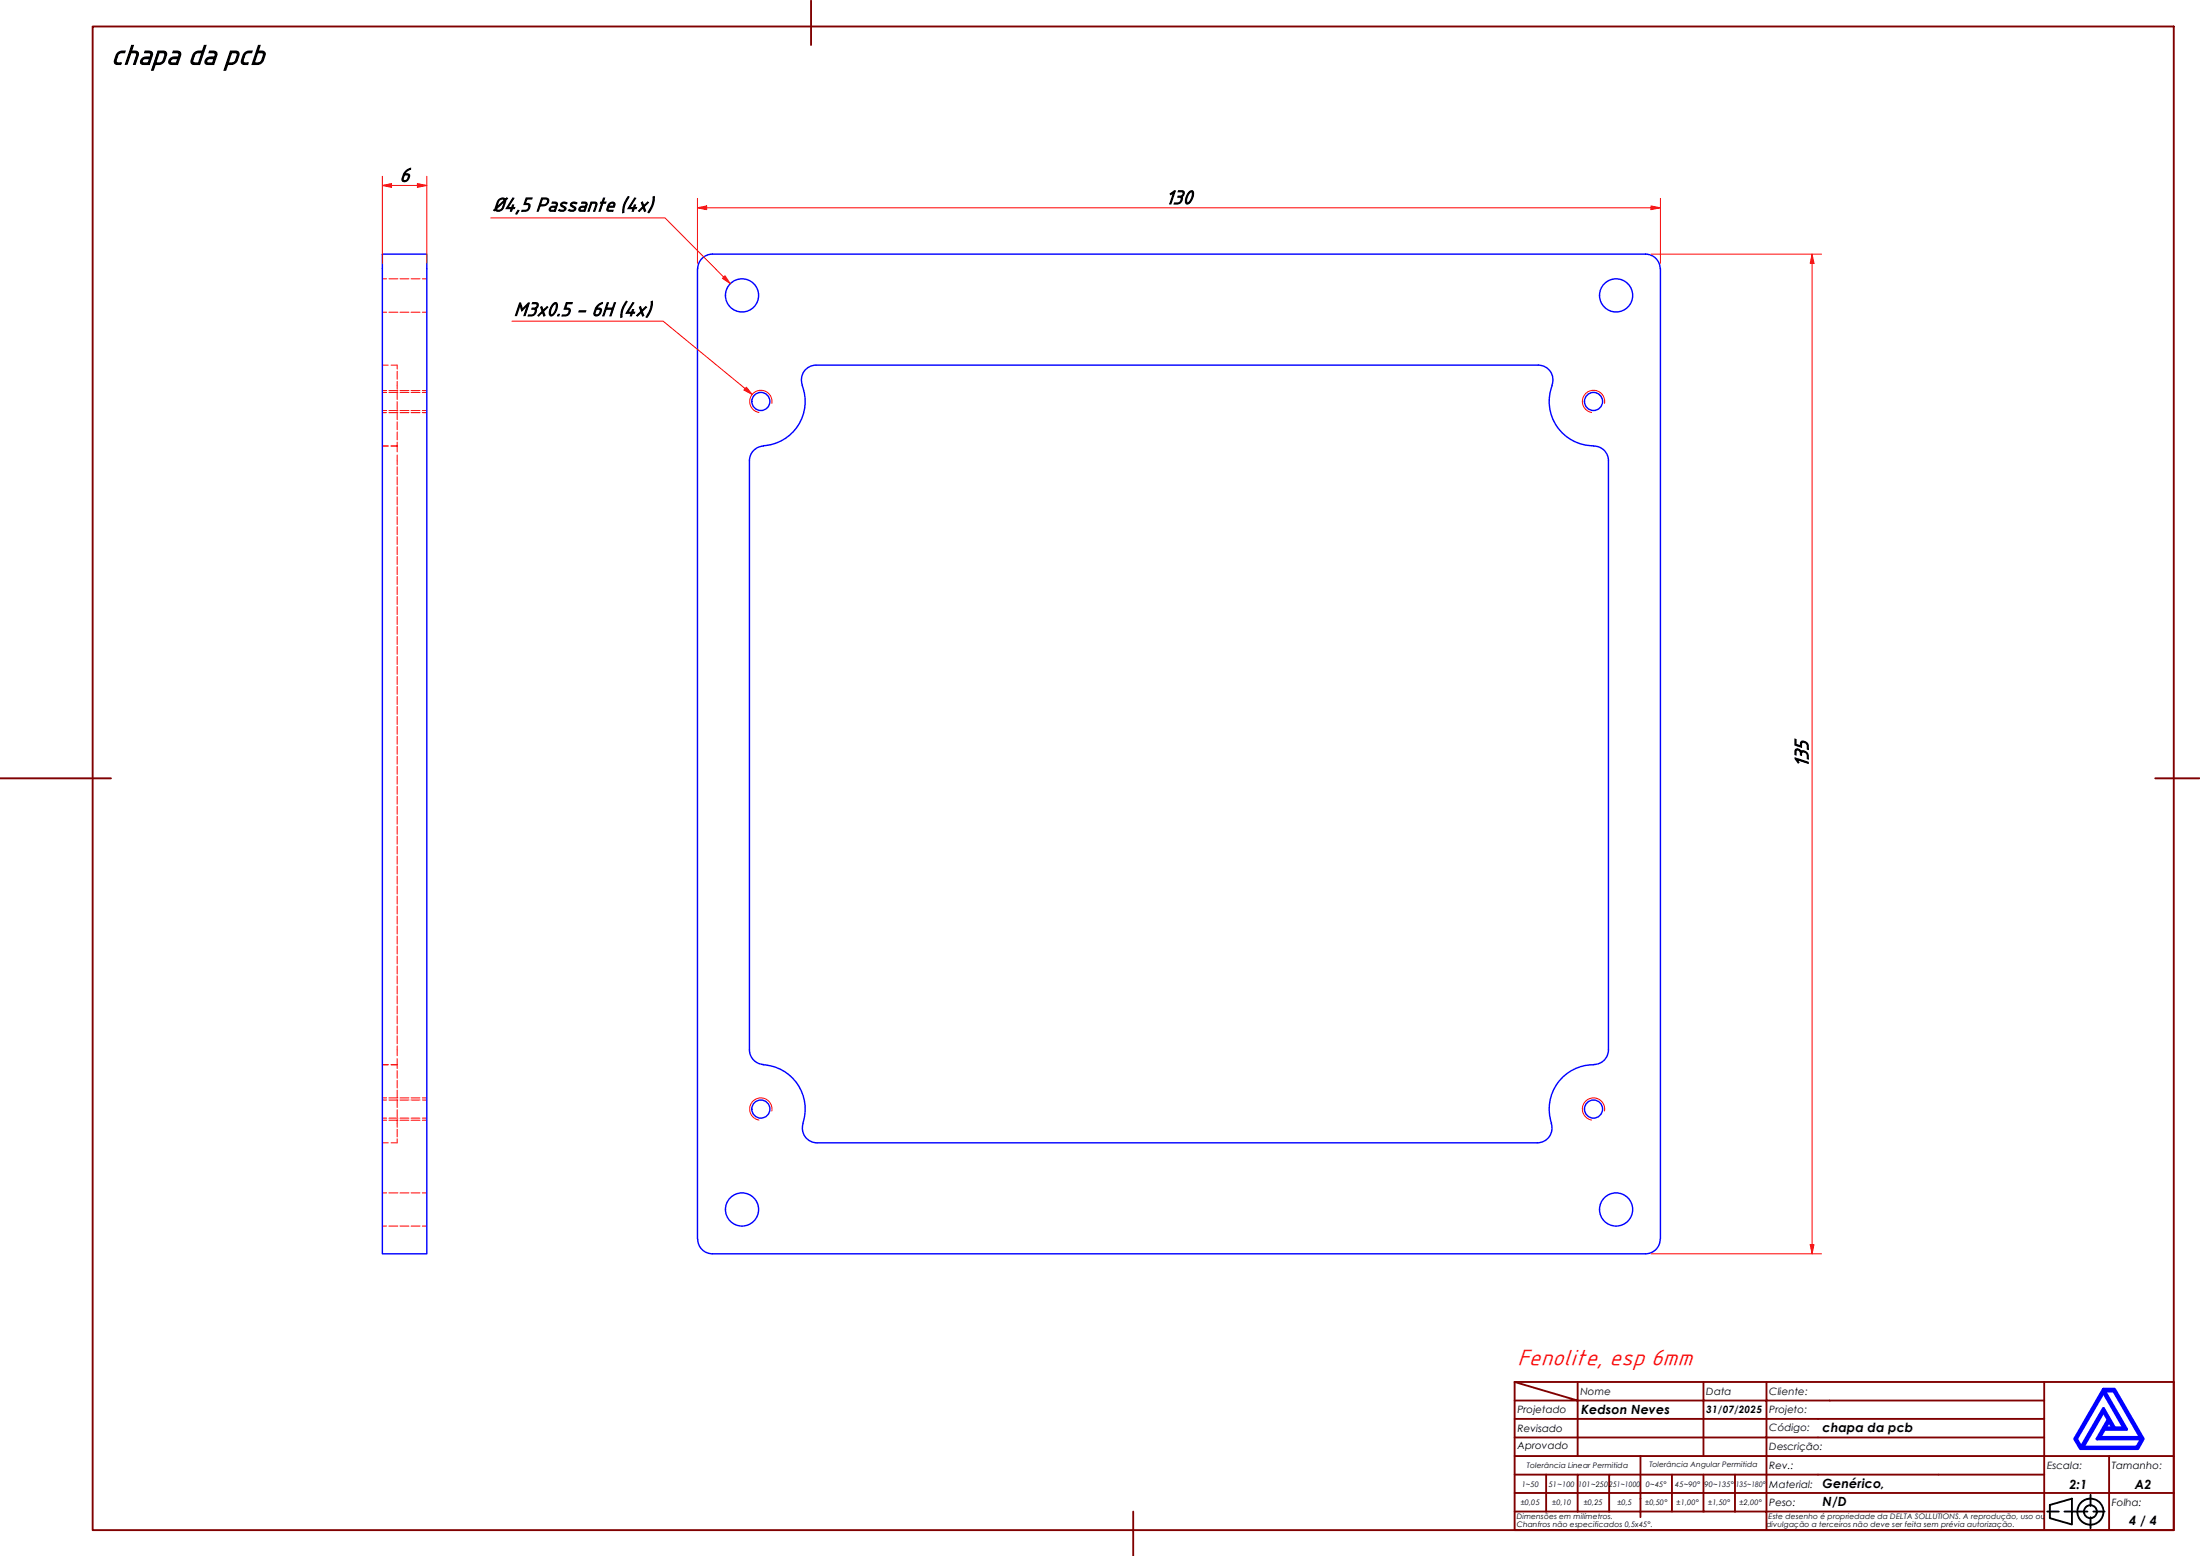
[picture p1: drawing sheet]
<svg xmlns="http://www.w3.org/2000/svg" width="594mm" height="420mm" viewBox="0 0 594 420" stroke-linecap="round" stroke-linejoin="round" font-family="sans-serif">
<!-- layer: Visible (ABNT) -->
<g fill="none" stroke="#00f" stroke-width=".38">
<path d="M103.3 68.6h12v270h-12zM188.3 72.6v262M192.3 68.6h252a4 4 0 0 1 4 4M192.4 68.6a4 4 0 0 0-4 4M448.4 72.6v262M415.4 98.6a4 4 0 0 1 3.7 5.4M415.4 98.6h-195a4 4 0 0 0-3.7 5.4M216.6 104a12 12 0 0 1-10.5 16.4M419.2 104a12 12 0 0 0 11.1 16.4M202.4 124.4v159.1M206.1 120.4a4 4 0 0 0-3.7 4M430.4 120.4a4 4 0 0 1 3.9 4v159.1"/>
<path d="M202.4 283.5a4 4 0 0 0 3.7 3.9M206.1 287.5a12 12 0 0 1 10.7 15.8M430.3 287.5a12 12 0 0 0-11.3 15.8M434.3 283.5a4 4 0 0 1-3.9 3.9M216.9 303.4a4 4 0 0 0 3.7 5.2M220.7 308.6h194.5M418.9 303.4a4 4 0 0 1-3.8 5.2M188.4 334.6a4 4 0 0 0 4 4M448.3 334.6a4 4 0 0 1-4 4h-252"/>
<circle cx="200.4" cy="79.8" r="4.5"/>
<circle cx="436.4" cy="79.8" r="4.5"/>
<circle cx="205.5" cy="108.4" r="2.44"/>
<circle cx="430.3" cy="108.4" r="2.44"/>
<circle cx="205.5" cy="299.5" r="2.44"/>
<circle cx="430.3" cy="299.5" r="2.44"/>
<circle cx="200.4" cy="326.6" r="4.5"/>
<circle cx="436.4" cy="326.6" r="4.5"/>
</g>
<!-- layer: Visible Narrow (ABNT) -->
<path d="M208.4 108.9a3 3 0 0 0-2.4-3.5 3 3 0 0 0-3.5 2.5 3 3 0 0 0 2.4 3.5M433.3 108.9a3 3 0 0 0-2.5-3.5 3 3 0 0 0-3.5 2.5 3 3 0 0 0 2.5 3.5M208.4 300a3 3 0 0 0-2.4-3.5 3 3 0 0 0-3.5 2.5 3 3 0 0 0 2.4 3.4M433.3 300a3 3 0 0 0-2.5-3.5 3 3 0 0 0-3.5 2.5 3 3 0 0 0 2.5 3.4" fill="none" stroke="#f00" stroke-width=".27"/>
<!-- layer: Hidden (ABNT) -->
<g fill="none" stroke="#f00" stroke-width=".27">
<path d="M103.3 75.3h1.1M105 75.3h2.4M108 75.3h2.4M111 75.3h2.4M114 75.3h1.3M103.3 98.6h1.5M103.3 84.3h1.1M105 84.3h2.4M105.6 98.6h1.7v1.1M108 84.3h2.4M111 84.3h2.4M114 84.3h1.3"/>
<path d="M103.3 110.8h1.1M103.3 106h1.1M103.3 111.4h1.1M103.3 105.5h1.1M105 110.8h2.4M105 106h2.4M105 111.4h2.4M105 105.5h2.4M107.3 100.2v2.2M107.3 103v2.1M107.3 105.7v2.2M107.3 108.4v2.2"/>
<path d="M107.3 111.2v2.1M107.3 113.9v2.2M107.3 116.6v2.2M107.3 119.4v2.6M108 110.8h2.4M108 106h2.4M108 111.4h2.4M108 105.5h2.4M111 110.8h2.4M111 106h2.4M111 111.4h2.4M111 105.5h2.4"/>
<path d="M114 110.8h1.3M114 106h1.3M114 111.4h1.3M114 105.5h1.3M103.3 120.4h1.5M105.6 120.4h1.7M107.3 122.9v2.6M107.3 126v2.2M107.3 128.8v2.1M107.3 131.4v2.2M107.3 134.2v2.1M107.3 136.8v2.2"/>
<path d="M107.3 139.5v2.1M107.3 142.2v2.2M107.3 144.9v2.1M107.3 147.6v2.2M107.3 150.3v2.1M107.3 153v2.2M107.3 155.7v2.1M107.3 158.4v2.2M107.3 161.1v2.1M107.3 163.8v2.2M107.3 166.5v2.1M107.3 169.1v2.2"/>
<path d="M107.3 171.9v2.1M107.3 174.5v2.2M107.3 177.3v2.1M107.3 179.9v2.2M107.3 182.7v2.1M107.3 185.3v2.2M107.3 188.1v2.1M107.3 190.7v2.2M107.3 193.5v2.1M107.3 196.1v2.2M107.3 198.8v2.2M107.3 201.5v2.2"/>
<path d="M107.3 204.2v2.2M107.3 206.9v2.2M107.3 209.6v2.2M107.3 212.3v2.2M107.3 215v2.1M107.3 217.7v2.2M107.3 220.4v2.1M107.3 223.1v2.2M107.3 225.8v2.1M107.3 228.5v2.1M107.3 231.2v2.1M107.3 233.8v2.2"/>
<path d="M107.3 236.6v2.1M107.3 239.2v2.2M107.3 242v2.1M107.3 244.6v2.2M107.3 247.4v2.1M107.3 250v2.2M107.3 252.8v2.1M107.3 255.4v2.2M107.3 258.2v2.1M107.3 260.8v2.2M107.3 263.5v2.2M107.3 266.2v2.2"/>
<path d="M107.3 268.9v2.2M107.3 271.6v2.2M107.3 274.3v2.2M107.3 277v2.2M107.3 279.7v2.2M103.3 287.5h1.5M103.3 297h1.1M103.3 296.5h1.1M105 297h2.4M105 296.5h2.4M105.6 287.5h1.7M107.3 282.4v2.7"/>
<path d="M107.3 285.9v2.6M107.3 289.1v2.1M107.3 291.7v2.1M107.3 294.4v2.1M107.3 297v2.1M107.3 299.6v2.1M108 297h2.4M108 296.5h2.4M111 297h2.4M111 296.5h2.4M114 297h1.3M114 296.5h1.3"/>
<path d="M103.3 308.6h1.5M103.3 301.9h1.1M103.3 302.5h1.1M105 301.9h2.4M105 302.5h2.4M107.3 302.2v2.2M107.3 304.9v2.1M107.3 307.5v1.1h-1.7M108 301.9h2.4M108 302.5h2.4M111 301.9h2.4M111 302.5h2.4"/>
<path d="M114 301.9h1.3M114 302.5h1.3M103.3 331.1h1.1M103.3 322.1h1.1M105 331.1h2.4M105 322.1h2.4M108 331.1h2.4M108 322.1h2.4M111 331.1h2.4M111 322.1h2.4M114 331.1h1.3M114 322.1h1.3"/>
</g>
<!-- layer: Borda A3/A4 (ABNT) -->
<g fill="none" stroke="#800000" stroke-width=".51">
<path d="M25 7.2h562v406h-562zM219 .2v12M0 210.2h30M582 210.2h12M409 373.2l17 5h-17M409 373.2h178v40h-178zM426 378.2h34v4.9h17M426 378.2v15M426 373.2v5M460 373.2v5h17v4.9M477 373.2v5h75M552 373.2v20h-143"/>
<path d="M409 383.1h51v10.1M409 398.2h17M417.5 398.2v10M434.5 398.2h-8.5v10M443 393.2v16.5M451.5 398.2v10h-42.5M460 398.2v10h8.5M468.5 398.2v10M477 398.2h-42.5v10M477 383.1v5.1h-68M477 398.2v10h75M477 383.1h75"/>
<path d="M477 398.2h75M552 388.2h-75v10M569.5 393.2v9.9h17.5M587 393.2h-35v9.9h17.5v10.1M306 408.2v12M409 403.1h143v10.1M451.5 408.2h8.5M468.5 408.2h8.5v5"/>
</g>
<path d="M568 376l5.5 9.6h-2.5l-3-5.3-6 10.5-1.3-2.3zM568 375.1h3l7.7 13.4-1.4 2.6h-15.5l-1.5-2.6zM568.3 375.6h2.5l7.2 12.6h-11l1.3-2.3h5.9zM568 381.2l1.3 2.1-3 5.2h12l-1.3 2.3h-14.5zM569.5 383.8l1 1.8h-2z" fill="none" stroke="#00f" stroke-width=".83"/>
<!-- layer: 0 -->
<path d="M561.8 391.1h15.5" fill="none" stroke="#000" stroke-width=".27"/>
<g fill="none" stroke="#000" stroke-width=".51">
<path d="M552.8 408.2h3.1M553.5 406.4l6-1.7v6.9l-6-1.7zM557.5 408.2h6.2M564.5 403.6v3M564.5 409.7v3M565.3 408.2h3"/>
<circle cx="564.5" cy="408.2" r="3.5"/>
<circle cx="564.5" cy="408.2" r="1.75"/>
</g>
<path d="M188.3 56.1h2.5" fill="none" stroke="#f00" stroke-width=".27"/>
<path d="M188.3 56.1l2.5-.5v1z" fill="#f00"/>
<path d="M188.3 56.1l2.5-.5v1zM445.8 56.1h2.6" fill="none" stroke="#f00" stroke-width=".27"/>
<path d="M445.8 55.6l2.6 .5-2.6 .5z" fill="#f00"/>
<path d="M188.3 53.6v17.5M190.8 56.1h255M445.8 55.6l2.6 .5-2.6 .5zM448.4 53.6v17.5M489.3 68.6v2.5" fill="none" stroke="#f00" stroke-width=".27"/>
<path d="M489.3 68.6l.5 2.5h-1z" fill="#f00"/>
<path d="M489.3 68.6l.5 2.5h-1zM489.3 336.1v2.5" fill="none" stroke="#f00" stroke-width=".27"/>
<path d="M488.8 336.1h1l-.5 2.5z" fill="#f00"/>
<path d="M445.8 68.6h46.1M489.3 71.1v265M445.8 338.6h46.1M488.8 336.1h1l-.5 2.5z" fill="none" stroke="#f00" stroke-width=".27"/>
<path d="M201.2 104.9l1.9 1.6" fill="none" stroke="#f00" stroke-width=".27"/>
<path d="M201.5 104.6l1.6 1.9-2.2-1.2z" fill="#f00"/>
<path d="M195.4 74.8l1.8 1.8M138.2 86.7h40.9l22.1 18.2M201.5 104.6l1.6 1.9-2.2-1.2z" fill="none" stroke="#f00" stroke-width=".27"/>
<path d="M195.8 74.5l1.4 2.1-2.1-1.4z" fill="#f00"/>
<path d="M132.5 58.8h47.1l15.8 16M195.8 74.5l1.4 2.1-2.1-1.4z" fill="none" stroke="#f00" stroke-width=".27"/>
<path d="M103.3 50.1h2.4" fill="none" stroke="#f00" stroke-width=".27"/>
<path d="M103.3 50.1l2.4-.5v1z" fill="#f00"/>
<path d="M103.3 50.1l2.4-.5v1zM112.7 50.1h2.6" fill="none" stroke="#f00" stroke-width=".27"/>
<path d="M112.7 49.6l2.6 .5-2.6 .5z" fill="#f00"/>
<path d="M103.3 47.6v23.5M105.7 50.1h7M112.7 49.6l2.6 .5-2.6 .5zM115.3 47.6v23.5" fill="none" stroke="#f00" stroke-width=".27"/>
<text font-size="8.1" x="30" y="17.3">chapa da pcb</text>
<text font-size="6.5" fill="#f00" x="409.8" y="368.7">Fenolite, esp 6mm</text>
<g font-size="5.6">
<text x="107.9" y="49">6</text>
<text x="133" y="57">Ø4,5 Passante (4x)</text>
<text x="314.7" y="55">130</text>
<text x="138.7" y="85.3">M3x0.5 - 6H (4x)</text>
<text x="488.3" y="207.3" transform="rotate(-90 488.3 207.3)">135</text>
</g>
<g font-size="3.4">
<text x="427" y="381.9">Kedson Neves</text>
<text x="492.1" y="386.6">chapa da pcb</text>
<text x="492.1" y="401.9">Genérico,</text>
<text x="558.8" y="401.9">2:1</text>
<text x="576.5" y="401.9">A2</text>
<text x="492.1" y="406.7">N/D</text>
<text x="575" y="411.7">4 / 4</text>
</g>
<g font-size="2.7">
<text x="426.8" y="376.7">Nome</text>
<text x="460.8" y="376.7">Data</text>
<text x="477.8" y="376.7">Cliente:</text>
<text x="409.8" y="381.4">Projetado</text>
<text x="460.8" y="381.5">31/07/2025</text>
<text x="477.8" y="381.4">Projeto:</text>
<text x="409.8" y="386.7">Revisado</text>
<text x="477.8" y="386.4">Código:</text>
<text x="409.8" y="391.4">Aprovado</text>
<text x="477.8" y="391.5">Descrição:</text>
<text x="477.8" y="401.7">Material:</text>
<text x="477.8" y="396.7">Rev.:</text>
<text x="552.8" y="396.7">Escala:</text>
<text x="570.3" y="396.7">Tamanho:</text>
<text x="477.8" y="406.6">Peso:</text>
<text x="570.3" y="406.7">Folha:</text>
</g>
<g font-size="2">
<text x="410.9" y="401.4">1~50</text>
<text x="412.3" y="396.4">Tolerância Linear Permitida</text>
<text x="418.2" y="401.4">51~100</text>
<text x="426.1" y="401.4">101~250</text>
<text x="434.5" y="401.4">251~1000</text>
<text x="444.4" y="401.4">0~45°</text>
<text x="445.4" y="396.2">Tolerância Angular Permitida</text>
<text x="452.4" y="401.4">45~90°</text>
<text x="460.3" y="401.4">90~135°</text>
<text x="468.7" y="401.4">135~180°</text>
<text x="410.7" y="406.3">±0,05</text>
<text x="419.2" y="406.3">±0,10</text>
<text x="427.7" y="406.3">±0,25</text>
<text x="436.8" y="406.3">±0,5</text>
<text x="444.2" y="406.3">±0,50°</text>
<text x="452.8" y="406.3">±1,00°</text>
<text x="461.3" y="406.3">±1,50°</text>
<text x="469.7" y="406.3">±2,00°</text>
<text x="409.6" y="410.2">Dimensões em milímetros.</text>
<text x="409.6" y="412.3">Chanfros não especificados 0,5x45°.</text>
<text x="477" y="412.3">divulgação a terceiros não deve ser feita sem prévia autorização.</text>
<text x="477.6" y="410.2">Este desenho é propriedade da DELTA SOLLUTIONS. A reprodução, uso ou</text>
</g>
</svg>
